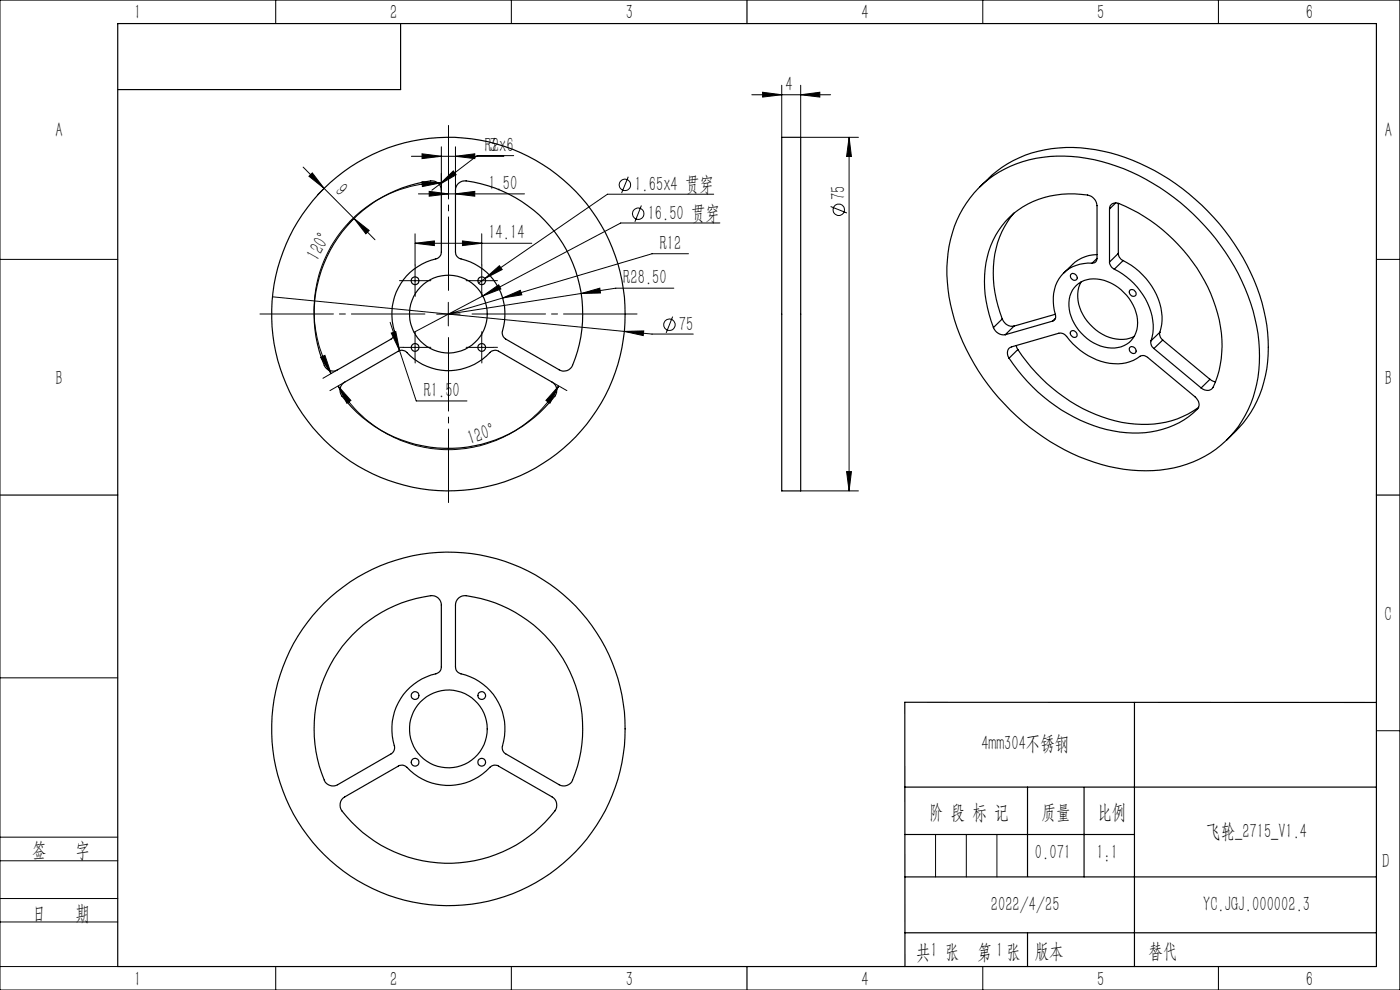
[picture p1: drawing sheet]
<svg xmlns="http://www.w3.org/2000/svg" width="297mm" height="210mm" viewBox="0 0 297 210" stroke-linecap="round" stroke-linejoin="round" font-family="sans-serif">
<g fill="none" stroke="#000" stroke-width=".21">
<path d="M0 0h297v210h-297zM58.5 0v5M108.5 0v5M161.8 19.6l4 .5-4 .5zM165.8 18.1v11M169.9 18.1v11h12.2M208.5 0v5M258.5 0v5M64.3 35.4l4.5 4.6M65.5 37.4l.8-.7 2.5 3.3zM68.8 40l-1.5 1.3M68.8 40l6.3 6.3"/>
<path d="M87.3 33.2h19.6M89.5 32.6l4.1 .6-4.1 .4zM89.5 38.6l4.1 .2-4 .8zM93.2 39.1l3-2.8 .6 .8zM93.2 39.1l-1.6 1.2M93.6 38.8a27 27 0 0 0-23.4 40.5M93.6 31.1v9.2M96.6 33.2l4.1-.6v1zM96.6 31.1v9.2M109 33h-7.8l-8 6.1M133.3 37.5l-1.4 3.4M159.5 20.1h16.7"/>
<path d="M169.9 20.1l4-.5v1zM180.1 29.1v75M180.1 29.1l.5 4.1h-1zM0 55h25M75.1 46.3l3.2 2.6-.7 .7zM75.1 46.3l-1.4 1.5M75.1 46.3l4.5 4.6M85.5 59.5h5.1M88.1 57v5M88.1 51.6l4-.5v1zM88.1 49.6v6.6M88.1 51.6h24.7"/>
<path d="M88.8 41.1h22.5M91.1 40.6l4 .5-4 .5zM96.6 41.1l4.1-.5v1zM98.1 51.1l4.1 .5-4.1 .5zM99.7 59.5h5M102.2 57v5M102.2 49.6v6.6M102.9 59.1l3-2.7 .6 .8zM102.9 59.1l-1.4 .9M136.1 43.6l-1.4 3.5M146 53.8h-7.7l-31.7 9.4M151.4 41.2h-22.5l-26 17.9"/>
<path d="M152.7 47.3h-21l-43.9 23.2M176.2 43.8l3.5 1.4M292 55h5M57.8 63l74.6 7.3M68 75.8l.9-.4 1.3 3.9zM71.6 78.4l-3.1 1.8M82.8 68.4l2 6M83 70.7l1-.4 .8 4.1zM84.8 74.4l3.5 10.6h10.8M85.5 73.7h5.1M88.1 71.2v5M92.6 66.6h5"/>
<path d="M95.1 64.1v5M99.7 73.7h5M102.2 71.2v5M102.4 62.8l3.4-2.4 .5 .9zM106.6 63.2l3.8-1.6 .3 .9zM123.3 62.3l3.9-1.2 .2 1.1zM132.4 70.3l4.2-.1-.1 1zM132.4 70.3l5.9 .6h8.8M142.7 67.2l-1.4 3.4M142.9 61.1h-12.3l-35.5 5.5 11.5-3.4M71.7 81.9l2.7 3-.8 .6zM71.7 81.9a27 27 0 0 0 46.8 0"/>
<path d="M73.1 81.1l-3.1 1.8M117.1 81.1l3.2 1.8M118.5 81.9l-1.8 3.6-.9-.6zM169.9 104.1h12.2M179.6 100h1l-.5 4.1zM0 143.8h25M292 155h5M0 177.6h25M198.5 177v9M205 177v9M211.5 177v9M0 182.6h25"/>
<path d="M0 190.6h25M0 195.6h25M0 205h25M58.5 205v5M108.5 205v5M208.5 205v5M258.5 205v5"/>
<circle cx="132.6" cy="39.2" r="1.21"/>
<circle cx="135.4" cy="45.3" r="1.2"/>
<circle cx="177.9" cy="44.5" r="1.22"/>
<circle cx="142" cy="68.9" r="1.22"/>
</g>
<path d="M90.1 66.6h-35M95.1 61.6v-35M95.1 71.6v35M100.1 66.6h35" fill="none" stroke="#000" stroke-width=".21" stroke-dasharray="30.5 1.3 1.3 1.3" stroke-dashoffset="14.9"/>
<g fill="none" stroke="#000" stroke-width=".21" stroke-dasharray="30.5 1.3 1.3 1.3">
<path d="M85.6 59.5h-.9M88.1 57v-.8M90.6 59.5h.8M99.7 59.5h-.8M102.2 57v-.8M104.7 59.5h.8M85.6 73.7h-.9M88.1 71.2v-.8M88.1 76.2v.8M88.1 62v.9M90.6 73.7h.8M99.7 73.7h-.8"/>
<path d="M102.2 71.2v-.8M102.2 76.2v.8M102.2 62v.9M104.7 73.7h.8"/>
</g>
<g fill="none" stroke="#000" stroke-width=".25">
<path d="M25 5h267v200h-267zM85 5v14h-60M158.5 0v5M97 39.1a2.12 2.12 0 0 1 1.9-.7 28.4 28.4 0 0 1 22.4 39.4 1.97 1.97 0 0 1-2.7 .6l-11.3-6.5a1.56 1.56 0 0 1-.7-1.7 12.2 12.2 0 0 0-9.3-15.5l-.5-.5-.2-.7v-13.2zM165.8 29.1h4.1v75h-4.1zM207.6 39.9a25.1 25.1 0 0 1 21.3-6.6 44.7 44.7 0 0 1 27.9 16 42.4 42.4 0 0 1 10.4 24.7 24.2 24.2 0 0 1-9.3 21.3 26.2 26.2 0 0 1-19.5 4.2 45.7 45.7 0 0 1-29.8-19.3 39.2 39.2 0 0 1-7.6-25 23.6 23.6 0 0 1 6.6-15.3zM207.9 39.6a25 25 0 0 1 21.3-8.2 43.7 43.7 0 0 1 27 13.4 43.4 43.4 0 0 1 12.8 27.3 25 25 0 0 1-8.8 21.2M75.8 45.6a28.3 28.3 0 0 1 16-7.2 1.99 1.99 0 0 1 1.8 1.9v13.2a1.48 1.48 0 0 1-1.1 1.4 12.2 12.2 0 0 0-8.8 15.8l-.2 .7-.5 .5-11.4 6.5a1.96 1.96 0 0 1-2.8-.9 28.6 28.6 0 0 1 7-31.9zM215.1 45.2a20.5 20.5 0 0 0-3.8 18.3l1.3 4.2M227.2 58.2a.79 .79 0 0 1 1.1 .1 .79 .79 0 0 1-.1 1.1 .9 .9 0 0 1-1-1.2zM229.3 59.8a7.8 7.8 0 0 0 1.9 9 8.4 8.4 0 0 0 9.1 2.7l.3-.1M231.7 55.8a7.4 7.4 0 0 0-8.3 8.2l.5 2.8a1.01 1.01 0 0 1-.6 1.3"/>
<path d="M232.7 54.8a.97 .97 0 0 1-1 1M232.7 54.8v-11.2a2.49 2.49 0 0 0-2-2.2 18.8 18.8 0 0 0-18.1 6.5 20.6 20.6 0 0 0-3.1 17.4l1.2 4.2M232.7 54a7.7 7.7 0 0 0-5.2 2.1l-1.8 1.8M232.7 54.8l-1 1M235.4 55.6a1.86 1.86 0 0 0 1 1.5M235.4 44.3a1.33 1.33 0 0 1 2-1.1 36.2 36.2 0 0 1 21.3 24.7 21.6 21.6 0 0 1-1.5 14.5 1.66 1.66 0 0 1-2.4-.1M235.4 44.3v11.3M236.4 57.1a14.5 14.5 0 0 1 8.3 12.7l-.5 2.5M236.7 43l-1.3 1.3M237.2 53.8a1.74 1.74 0 0 0 1.1 1.5M237.2 53.8l-1.8 1.8M237.2 43.1v10.7"/>
<path d="M238.3 55.3a14.5 14.5 0 0 1 8.2 12.7l-.4 2.5M238.3 55.3l-1.9 1.8M210.7 69.5a2.36 2.36 0 0 0 2.6 1.5M212.6 67.7a2.25 2.25 0 0 0 2.5 1.5M212.6 67.7l-1.9 1.8M214 73.9l.6-.3 10-2.9a1.64 1.64 0 0 1 1.7 .7 13.6 13.6 0 0 0 11.8 5.7 9.2 9.2 0 0 0 4.1-1.6h.6l.7 .3 10 8.4a1.84 1.84 0 0 1 .5 2.6 19.5 19.5 0 0 1-17.9 4.6 35.2 35.2 0 0 1-22.2-15.8l-.2-1.1zM215.1 69.2l-1.8 1.8M215.6 73.3l.3 .8M215.9 74.1a35.2 35.2 0 0 0 23.5 15.7 19.7 19.7 0 0 0 14.9-3.4M215.9 74.1l-1.8 1.9M223.3 68.1l-10 2.9M223.9 66.7l-8.8 2.5"/>
<path d="M223.9 67.5l-.6 .6M227.2 70.3a.83 .83 0 0 1 1.1 .1 .83 .83 0 0 1 0 1.1 .87 .87 0 0 1-1-.3 .87 .87 0 0 1-.1-.9zM228.3 60.6a6.7 6.7 0 0 1 8.1-.1 9.5 9.5 0 0 1 4.8 9.4 5.3 5.3 0 0 1-7 3.7 10 10 0 0 1-7.4-9.4 5.3 5.3 0 0 1 1.5-3.6zM239.7 61.6a.83 .83 0 0 1 1 .1 .83 .83 0 0 1 .1 1.1 .87 .87 0 0 1-1-.3 .87 .87 0 0 1-.1-.9zM239.8 73.6a.82 .82 0 0 1 1 .3 .82 .82 0 0 1-.1 1.1 .86 .86 0 0 1-.9-.4 .86 .86 0 0 1 0-1zM244.2 72.3a1.59 1.59 0 0 0 .6 1.6M244.8 73.9l10 8.4M246.1 70.5a1.64 1.64 0 0 0 .6 1.6M246.1 70.5l-1.9 1.8M246.7 72.1l-1.9 1.8M246.7 72.1l10 8.4M72.8 81.3l11.7-6.8a1.51 1.51 0 0 1 1.8 .3 12.1 12.1 0 0 0 18-.3l.8-.2 .7 .2 11.3 6.6a2.05 2.05 0 0 1 .6 2.9 28.5 28.5 0 0 1-45.4-.4 2.06 2.06 0 0 1 .5-2.3z"/>
<path d="M256.7 80.5l1.1 .5M256.7 80.5l-1.9 1.8M0 105h25M292 105h5M74.7 134.7a28.1 28.1 0 0 1 17.1-8.3 1.99 1.99 0 0 1 1.8 2v13.1a1.48 1.48 0 0 1-1.1 1.4 12.2 12.2 0 0 0-8.8 15.8l-.2 .7-.5 .5-11.4 6.6a2 2 0 0 1-2.8-1 28.4 28.4 0 0 1 5.9-30.8zM97.3 126.9a1.97 1.97 0 0 1 1.6-.5 28.5 28.5 0 0 1 22.4 39.5 2.07 2.07 0 0 1-2.7 .6l-11.3-6.6a1.49 1.49 0 0 1-.7-1.7 12.1 12.1 0 0 0-9.1-15.4l-.6-.4-.3-.9v-13.1a1.99 1.99 0 0 1 .7-1.5zM240.7 149v56M292 149h-100.1l.1 56M72.8 169.3l11.7-6.8a1.44 1.44 0 0 1 1.8 .3 12.1 12.1 0 0 0 18-.3l.5-.2 .8 .1 11.5 6.6a2.05 2.05 0 0 1 .6 3 28.5 28.5 0 0 1-45.4-.3l-.1-.5a2.11 2.11 0 0 1 .6-1.9zM191.9 167h100.1M192 177h48.7M218 167v18.9"/>
<path d="M230 167v19M192 197.9h100M192 186h100M218 197.9v7.1M158.5 205v5"/>
<circle cx="88" cy="59.6" r=".82"/>
<circle cx="102.2" cy="59.6" r=".82"/>
<circle cx="88.1" cy="73.7" r=".82"/>
<circle cx="95.1" cy="66.6" r="37.5"/>
<circle cx="95.1" cy="66.6" r="8.2"/>
<circle cx="102.2" cy="73.7" r=".81"/>
<circle cx="88" cy="147.5" r=".82"/>
<circle cx="95.1" cy="154.6" r="37.5"/>
<circle cx="95.1" cy="154.6" r="8.2"/>
<circle cx="102.2" cy="147.5" r=".81"/>
<circle cx="88.1" cy="161.7" r=".82"/>
<circle cx="102.2" cy="161.7" r=".82"/>
</g>
<g fill="#000">
<path d="M89.5 32.6l4.1 .6-4.1 .4zM96.6 33.2l4.1-.6v1zM91.1 40.6l4 .5-4 .5zM96.6 41.1l4.1-.5v1zM102.9 59.1l3.6-1.9-.6-.8zM102.4 62.8l3.9-1.5-.5-.9zM106.6 63.2l4.1-.7-.3-.9zM123.3 62.3l4.1-.1-.2-1.1zM132.4 70.3l4.1 .9 .1-1zM93.2 39.1l3.6-2-.6-.8zM83 70.7l1.8 3.7-.8-4.1z"/>
<path d="M89.5 38.6l4.1 .2-4 .8zM68 75.8l.9-.4 1.3 3.9z"/>
<path d="M180.1 29.1l.5 4.1h-1zM179.6 100h1l-.5 4.1z"/>
<path d="M75.1 46.3l3.2 2.6-.7 .7zM65.5 37.4l.8-.7 2.5 3.3z"/>
<path d="M98.1 51.1l4.1 .5-4.1 .5zM88.1 51.6l4-.5v1zM169.9 20.1l4-.5v1zM161.8 19.6l4 .5-4 .5z"/>
<path d="M71.7 81.9l2.7 3-.8 .6zM118.5 81.9l-1.8 3.6-.9-.6z"/>
</g>
<g font-size="4.4">
<text x="28.5" y="4.1">1</text>
<text x="82.7" y="4.1">2</text>
<text x="132.7" y="4.1">3</text>
<text x="182.7" y="4.1">4</text>
<text x="232.7" y="4.1">5</text>
<text x="277" y="4.1">6</text>
<text x="166.6" y="19.2">4</text>
<text x="11.7" y="29.1">A</text>
<text x="293.8" y="29.1">A</text>
<text x="102.9" y="32.1">R2x6</text>
<text x="103.8" y="32.3">3</text>
<text x="70.9" y="40.8" transform="rotate(45 70.9 40.8)">9</text>
<text x="103.6" y="40.2">1.50</text>
<text x="134.6" y="40.5">1.65x4 贯穿</text>
<text x="137.4" y="46.6">16.50 贯穿</text>
<text x="179.3" y="42.5" transform="rotate(-90 179.3 42.5)">75</text>
<text x="103.6" y="50.7">14.14</text>
<text x="139.9" y="53">R12</text>
<text x="67.4" y="55.5" transform="rotate(-61 67.4 55.5)">120°</text>
<text x="132.2" y="60.3">R28.50</text>
<text x="144" y="70.2">75</text>
<text x="11.7" y="81.6">B</text>
<text x="293.8" y="81.6">B</text>
<text x="89.9" y="84.2">R1.50</text>
<text x="99.7" y="94.4" transform="rotate(-18 99.7 94.4)">120°</text>
<text x="293.7" y="131.6">C</text>
<text x="208.2" y="159.1">4mm304不锈钢</text>
<text x="197.1" y="173.8">阶 段 标 记</text>
<text x="221" y="173.8">质量</text>
<text x="232.8" y="173.8">比例</text>
<text x="255.9" y="177.8">飞轮_2715_V1.4</text>
<text x="6.8" y="181.9">签</text>
<text x="16" y="181.9">字</text>
<text x="219.6" y="182.1">0.071</text>
<text x="232.6" y="182.1">1:1</text>
<text x="293.2" y="184.1">D</text>
<text x="6.8" y="195.2">日</text>
<text x="16" y="195.2">期</text>
<text x="210.2" y="193.1">2022/4/25</text>
<text x="255.3" y="193.1">YC.JGJ.000002.3</text>
<text x="194.4" y="203.4">共 张</text>
<text x="197.4" y="203.1">1</text>
<text x="207.4" y="203.4">第 张</text>
<text x="211.3" y="203.1">1</text>
<text x="219.5" y="203.1">版本</text>
<text x="243.6" y="203.1">替代</text>
<text x="28.5" y="209.1">1</text>
<text x="82.7" y="209.1">2</text>
<text x="132.7" y="209.1">3</text>
<text x="182.7" y="209.1">4</text>
<text x="232.7" y="209.1">5</text>
<text x="277" y="209.1">6</text>
</g>
</svg>
